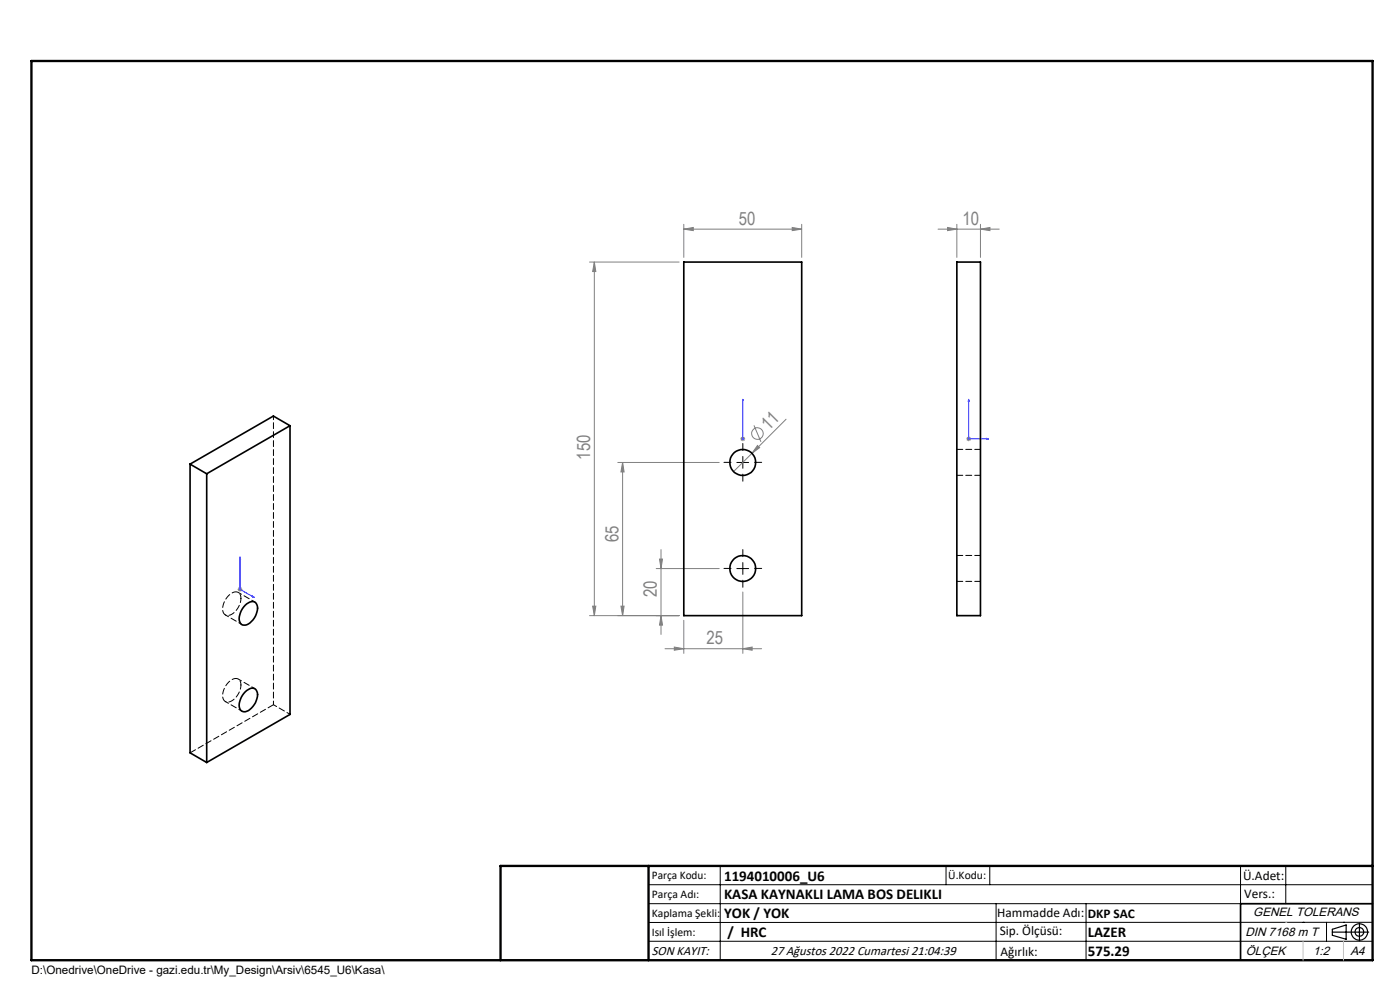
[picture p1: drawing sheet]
<svg xmlns="http://www.w3.org/2000/svg" width="297mm" height="210mm" viewBox="0 0 297 210" stroke-linecap="round" stroke-linejoin="round" font-family="sans-serif">
<g fill="none" stroke="#808080" stroke-width=".21">
<path d="M125.1 55.6h19M126.1 55.6l.3 2h-.7zM126.1 55.6v75M145.1 48.6l2-.3v.6zM145.1 47.6v7M145.1 48.6h25M168.1 48.3l2 .3-2 .3zM170.1 47.6v7M199 48.6h13M201 48.3l2 .3-2 .3zM203 47.6v7M208 48.6l2-.3v.6z"/>
<path d="M208 47.6v7M131.1 98.1h21.5M132.1 98.1l.3 2h-.7zM132.1 98.1v32.5M157.1 93.1h1M157.2 92.7l.7 .7M157.6 92.6v1M157.9 92.7l-.7 .7M159.5 96.2l-3.9 3.8M159.9 90.2l1.5 3.5M160.7 94.5l.4 .5-1.6 1.2zM166.8 88.9l-7.3 7.3"/>
<path d="M205 93.1h1M205.1 92.7l.7 .7M205.5 92.6v1M205.8 92.7l-.7 .7M139.9 118.6h.6l-.3 2zM140.2 116.6v18M50.4 125h1M50.6 124.7l.7 .7M50.9 124.5v1M51.3 124.7l-.7 .7M125.1 130.6h19M125.7 128.6h.7l-.3 2z"/>
<path d="M131.7 128.6h.7l-.3 2zM139.2 120.6h13.4M140.2 130.6l.3 2h-.6zM141.1 137.6h20.5M143.1 137.3l2 .3-2 .3zM145.1 131.6v7M157.6 137.6l2-.3v.6zM157.6 125.6v13"/>
<circle cx="160.7" cy="92" r="1.24"/>
</g>
<g fill="none" stroke="#000" stroke-width=".25">
<path d="M282.6 197.7h7.8M282.6 197.1l3-.9v3l-3-.8zM288.4 195.8v3.8M106.2 203.7h185"/>
<circle cx="288.4" cy="197.7" r="1.74"/>
<circle cx="288.4" cy="197.7" r=".93"/>
</g>
<path d="M157.6 93v.2zM157.6 84.7v.4v-.4M157.6 93.1h.1M157.6 84.7v8.4M205.5 84.7v8.4h4.2M205.5 84.7l.1 .4h-.2zM209.3 93l.4 .1-.4 .1zM50.9 118.1l.1 .4h-.2zM50.9 118.1v6.9l3 1.7M53.6 126.5l.3 .2-.3-.1z" fill="none" stroke="#00f" stroke-width=".21"/>
<path d="M155.1 98.1h-1.5M157.6 95.6v-1.5M160.1 98.1h1.5M157.6 118.1v-1.5M157.6 100.6v1.5M155.1 120.6h-1.5M157.6 123.1v1.5M160.1 120.6h1.5" fill="none" stroke="#000" stroke-width=".21" stroke-dasharray="15.2 1.3 1.3 1.3"/>
<g fill="none" stroke="#000" stroke-width=".21">
<path d="M156.3 98.1h2.5M157.6 96.8v2.5M157.6 119.3v2.5M156.3 120.6h2.5M137.6 187.7h153.6M137.6 191.7h153.6M137.6 199.7h153.6M152.8 183.7v20M200.7 183.7v4M210 183.7v4M211.3 191.7v12M230.4 191.7v12"/>
<path d="M263.2 183.7v20M272.8 183.7v8M276.4 195.6h.1M281.4 195.6v4.1M285 195.6h.1M291.2 195.6l-153.6 .1"/>
</g>
<path d="M291.2 191.7h-28v12" fill="none" stroke="#000" stroke-width=".35"/>
<path d="M6.7 12.9h284.5v190.8h-284.5zM137.6 183.7v20M291.2 183.7h-185v20" fill="none" stroke="#000" stroke-width=".5"/>
<path d="M276.4 199.7v4M285 199.7v4" fill="none" stroke="#c0c0c0" stroke-width=".21"/>
<path d="M272.8 195.6h.1" fill="none" stroke="#c0c0c0" stroke-width=".25"/>
<g fill="#00f">
<path d="M157.6 93v.2zM157.6 84.7v.4z"/>
<path d="M53.6 126.5l.3 .2-.3-.1zM50.9 118.1l.1 .4h-.2z"/>
<path d="M209.3 93l.4 .1-.4 .1zM205.5 84.7l.1 .4h-.2z"/>
</g>
<g fill="#808080">
<path d="M160.7 94.5l.4 .5-1.6 1.2z"/>
<path d="M168.1 48.3l2 .3-2 .3zM145.1 48.6l2-.3v.6zM208 48.6l2-.3v.6zM201 48.3l2 .3-2 .3z"/>
<path d="M157.6 137.6l2-.3v.6zM143.1 137.3l2 .3-2 .3z"/>
<path d="M131.7 128.6h.7l-.3 2zM132.1 98.1l.3 2h-.7z"/>
<path d="M126.1 55.6l.3 2h-.7zM125.7 128.6h.7l-.3 2zM139.9 118.6h.6l-.3 2zM140.2 130.6l.3 2h-.6z"/>
</g>
<g fill="none" stroke="#000" stroke-width=".35">
<path d="M145.1 55.6h25v75h-25zM203 55.6h5v75h-5zM40.3 98.5l3.6 2M40.3 98.5v61.2l3.6 2M61.5 90.3v61.2l-17.6 10.2M61.5 90.3l-17.6 10.2M61.5 90.3l-3.5-2-17.7 10.2M43.9 100.5v61.2M52 128.4a1.53 1.53 0 0 1 2.4-.4 3.6 3.6 0 0 1-1.4 4.1 1.31 1.31 0 0 1-1.7 .4 1.31 1.31 0 0 1-.5-1.7l.4-1.3zM52 146.7l.4-.2a1.25 1.25 0 0 1 1.3-.5 1.25 1.25 0 0 1 .9 1 4 4 0 0 1-2.6 4 1.28 1.28 0 0 1-1.2-1.8l.4-1.3z"/>
<circle cx="157.6" cy="98.1" r="2.74"/>
<circle cx="157.6" cy="120.6" r="2.74"/>
</g>
<path d="M208 95.3h-5M203 100.8h5M208 117.8h-5M203 123.3h5M40.3 159.7l17.7-10.2" fill="none" stroke="#000" stroke-width=".21" stroke-dasharray="1.3 .6"/>
<path d="M47.8 130.4l3.5 2.1M54.1 127.7l-3.6-2M47.8 148.8l3.5 2M54.1 146.1l-3.6-2.1M58 149.5v-61.3M61.5 151.5l-3.5-2" fill="none" stroke="#000" stroke-width=".21" stroke-dasharray="1.3 .6" stroke-dashoffset=".5"/>
<path d="M51.1 126.9a1.26 1.26 0 0 0-.8-1.3 1.26 1.26 0 0 0-1.5 .4 3.7 3.7 0 0 0-1.3 4.1 1.52 1.52 0 0 0 2.3-.3l1.1-1.6 .2-1.3M51.1 145.3a1.26 1.26 0 0 0-.8-1.4 1.26 1.26 0 0 0-1.5 .5 3.7 3.7 0 0 0-1.3 4.1 1.52 1.52 0 0 0 2.3-.4l1.1-1.5 .2-1.3" fill="none" stroke="#000" stroke-width=".21" stroke-dasharray="1.3 .6" stroke-dashoffset=".4"/>
<g font-size="3.9" fill="#808080">
<text x="156.7" y="47.7">50</text>
<text x="204.2" y="47.7">10</text>
<text x="163.1" y="91.5" transform="rotate(-45 163.1 91.5)">11</text>
<text x="125.2" y="97.5" transform="rotate(-90 125.2 97.5)">150</text>
<text x="131.2" y="115" transform="rotate(-90 131.2 115)">65</text>
<text x="139.4" y="126.7" transform="rotate(-90 139.4 126.7)">20</text>
<text x="149.9" y="136.7">25</text>
</g>
<g font-size="3.2">
<text x="153.6" y="190.8">KASA KAYNAKLI LAMA BOS DELIKLI</text>
<text x="153.6" y="186.8">1194010006_U6</text>
<text x="153.6" y="194.8">YOK / YOK</text>
<text x="154.3" y="198.8">/ HRC</text>
<text x="230.8" y="198.7">LAZER</text>
<text x="230.8" y="202.8">575.29</text>
</g>
<g font-size="2.8">
<text x="263.7" y="186.7">Ü.Adet:</text>
<text x="263.9" y="190.5">Vers.:</text>
<text x="211.5" y="194.5">Hammadde Adı:</text>
<text x="230.8" y="194.7">DKP SAC</text>
<text x="138.3" y="202.6">SON KAYIT:</text>
<text x="163.5" y="202.6">27 Ağustos 2022 Cumartesi 21:04:39</text>
<text x="212.1" y="198.4">Sip. Ölçüsü:</text>
<text x="212.2" y="202.7">Ağırlık:</text>
</g>
<g font-size="2.6">
<text x="265.9" y="194.4">GENEL TOLERANS</text>
<text x="264.2" y="198.5">DIN 7168 m T</text>
<text x="264.3" y="202.6">ÖLÇEK</text>
<text x="278.5" y="202.6">1:2</text>
<text x="286.5" y="202.6">A4</text>
</g>
<g font-size="2.5">
<text x="138.3" y="186.4">Parça Kodu:</text>
<text x="138.3" y="190.5">Parça Adı:</text>
<text x="201.2" y="186.5">Ü.Kodu:</text>
<text x="138.3" y="194.5">Kaplama Şekli:</text>
<text x="138.3" y="198.6">Isıl İşlem:</text>
<text x="6.7" y="206.7">D:\Onedrive\OneDrive - gazi.edu.tr\My_Design\Arsiv\6545_U6\Kasa\</text>
</g>
</svg>
